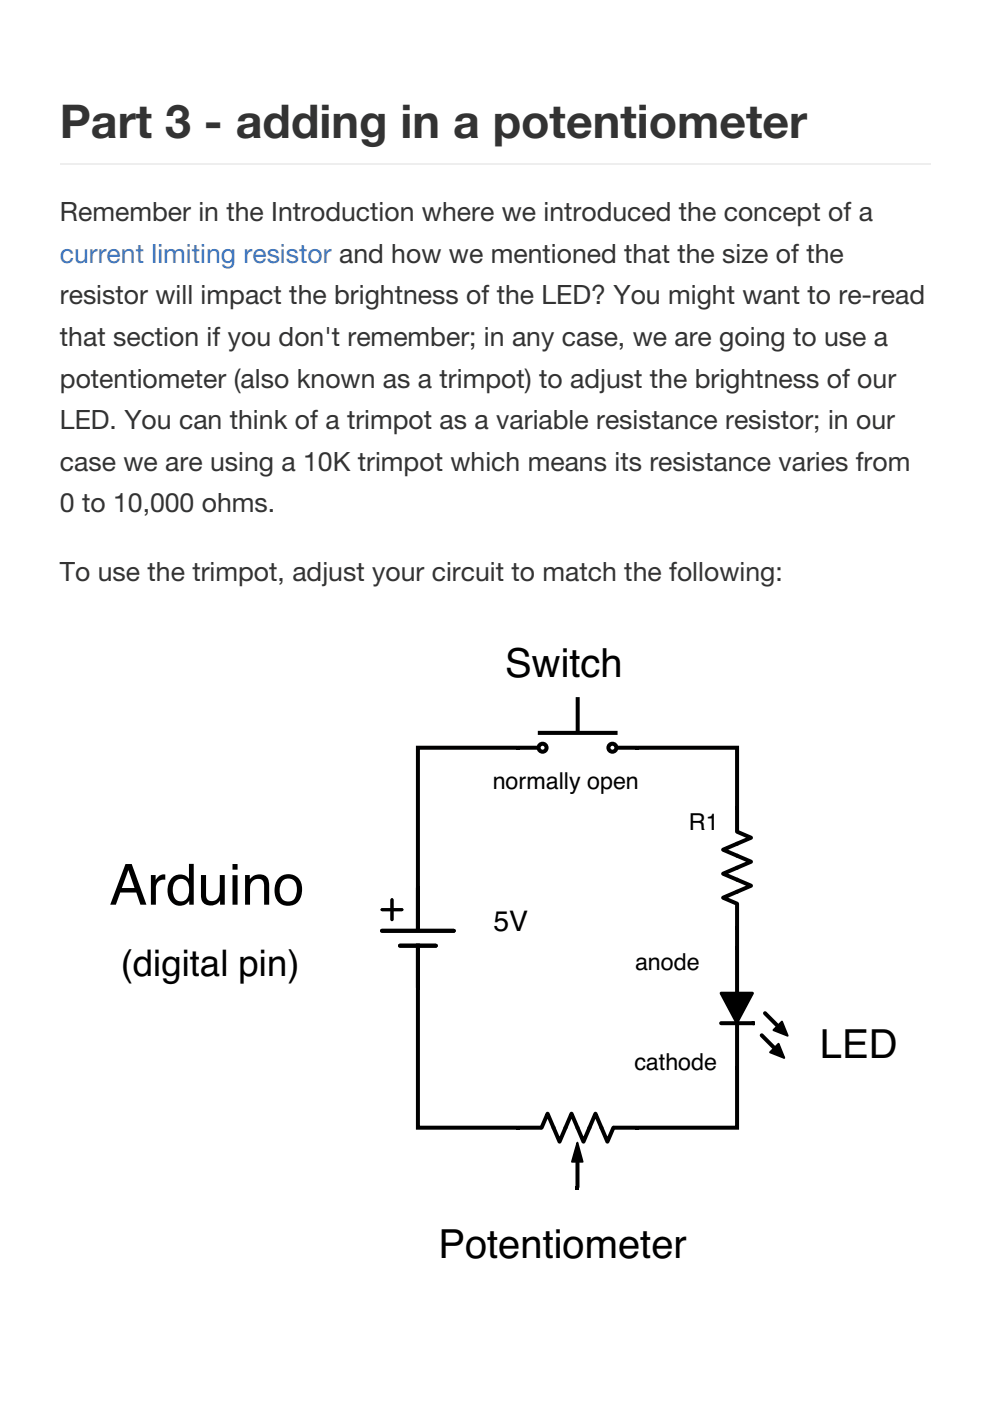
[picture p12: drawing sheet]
<svg xmlns="http://www.w3.org/2000/svg" width="210mm" height="297mm" viewBox="0 0 210 297" stroke-linecap="round" stroke-linejoin="round" font-family="sans-serif">
<path d="M12.7 34.7h184.5" fill="none" stroke="#eee" stroke-width=".35"/>
<path d="M12.7 131.2h184.5v139.4h-184.5z" fill="#fff"/>
<g fill="#000">
<path d="M109.3 158.1h.9v.9h-.9zM134.7 158.1h.9v.9h-.9zM155.9 170.8h.8v.9h-.8zM88.2 187.8h.8v.8h-.8zM155.9 196.3h.8v.8h-.8zM88.2 209h.8v.8h-.8zM155.9 200.5h.8v.9h-.8zM152.9 210.6h6.6l-3.3 6.2zM165.8 216.6l1.2 3-3-1.2zM109.3 238.7h.9v.8h-.9zM134.7 238.7h.9v.8h-.9zM155.9 225.9h.8v.9h-.8z"/>
<path d="M165.1 221.3l1.2 3-3-1.2zM122.4 242.3l1.1 4h-2.2zM122 251.4h.9v.8h-.9z"/>
</g>
<g fill="none" stroke="#000" stroke-width=".85">
<path d="M110.2 158.5h3.6M122.5 148.2v6.8M131.1 158.5h3.6M156.3 176.3l2.9 1.3-5.9 2.6 5.9 2.5-5.9 2.5 5.9 2.6-5.9 2.5 3 1.3M156.3 171.7v4.2M81 197.3h15.2M88.6 188.6v8.5M156.3 192v4.3M84.8 200.5h7.6M88.6 200.5v8.5M152.9 216.9h7.1h-.3M156.3 201.4v24.5"/>
<path d="M161.5 219.5l3.6 3.6M162.2 214.8l3.6 3.6M110.2 239.1h4.2M114.8 239.1l1.3-3 2.5 6 2.6-6 2.5 6 2.5-6 2.6 6 1.3-3M130.5 239.1h4.2M122.4 245.5v5.9"/>
</g>
<path d="M81 192.9h4.2M83.1 190.8v4.2" fill="none" stroke="#000" stroke-width=".64"/>
<path d="M152.9 210.6h6.6l-3.3 6.2z" fill="none" stroke="#000" stroke-width=".63"/>
<path d="M156.3 171.7v4.2M156.3 192v4.3M156.3 201.4v24.5M110.2 239.1h4.2M130.5 239.1h4.2M122.4 245.5v5.9" fill="none" stroke="#000" stroke-width=".21"/>
<path d="M165.8 216.6l1.2 3-3-1.2zM165.1 221.3l1.2 3-3-1.2z" fill="none" stroke="#000" stroke-width=".42"/>
<g fill="none" stroke="#000" stroke-width=".85" stroke-linecap="butt">
<path d="M109.8 158.5h-21.2v29.7M135.1 158.5h21.2v12.8M156.3 196.7v4.2M88.6 209.4v29.7h21.2M156.3 226.4v12.7h-21.2"/>
<circle cx="115" cy="158.5" r=".85"/>
<circle cx="129.8" cy="158.5" r=".85"/>
</g>
<path d="M114.3 155.2h16.4v.4h-16.4z" fill="none" stroke="#000" stroke-width=".46"/>
<path d="M122.4 242.3l1.1 4h-2.2z" fill="none" stroke="#000" stroke-width=".38"/>
<text font-size="12" x="23.2" y="191.8">Arduino</text>
<text font-size="9.9" fill="#333" x="12.7" y="29.3">Part 3 - adding in a potentiometer</text>
<g font-size="8.5">
<text x="107.1" y="143.5">Switch</text>
<text x="173.8" y="224.2">LED</text>
<text x="93" y="266.6">Potentiometer</text>
</g>
<text font-size="7.8" x="25.6" y="206.9">(digital pin)</text>
<text font-size="6" x="104.7" y="197.3">5V</text>
<g font-size="5.6" fill="#333">
<text x="12.7" y="46.9">Remember in the Introduction where we introduced the concept of a</text>
<text x="12.7" y="64.6">resistor will impact the brightness of the LED? You might want to re-read</text>
<text x="12.7" y="73.4">that section if you don't remember; in any case, we are going to use a</text>
<text x="12.7" y="82.2">potentiometer (also known as a trimpot) to adjust the brightness of our</text>
<text x="12.7" y="91">LED. You can think of a trimpot as a variable resistance resistor; in our</text>
<text x="12.7" y="99.8">case we are using a 10K trimpot which means its resistance varies from</text>
<text x="12.7" y="108.7">0 to 10,000 ohms.</text>
<text x="12.7" y="123.1">To use the trimpot, adjust your circuit to match the following:</text>
</g>
<text font-size="5.6" fill="#4078c0" x="12.7" y="55.7">current limiting resistor and how we mentioned that the size of the</text>
<g font-size="5">
<text x="104.5" y="167.2">normally open</text>
<text x="146.1" y="175.9">R1</text>
<text x="134.6" y="205.6">anode</text>
<text x="134.5" y="226.8">cathode</text>
</g>
</svg>
